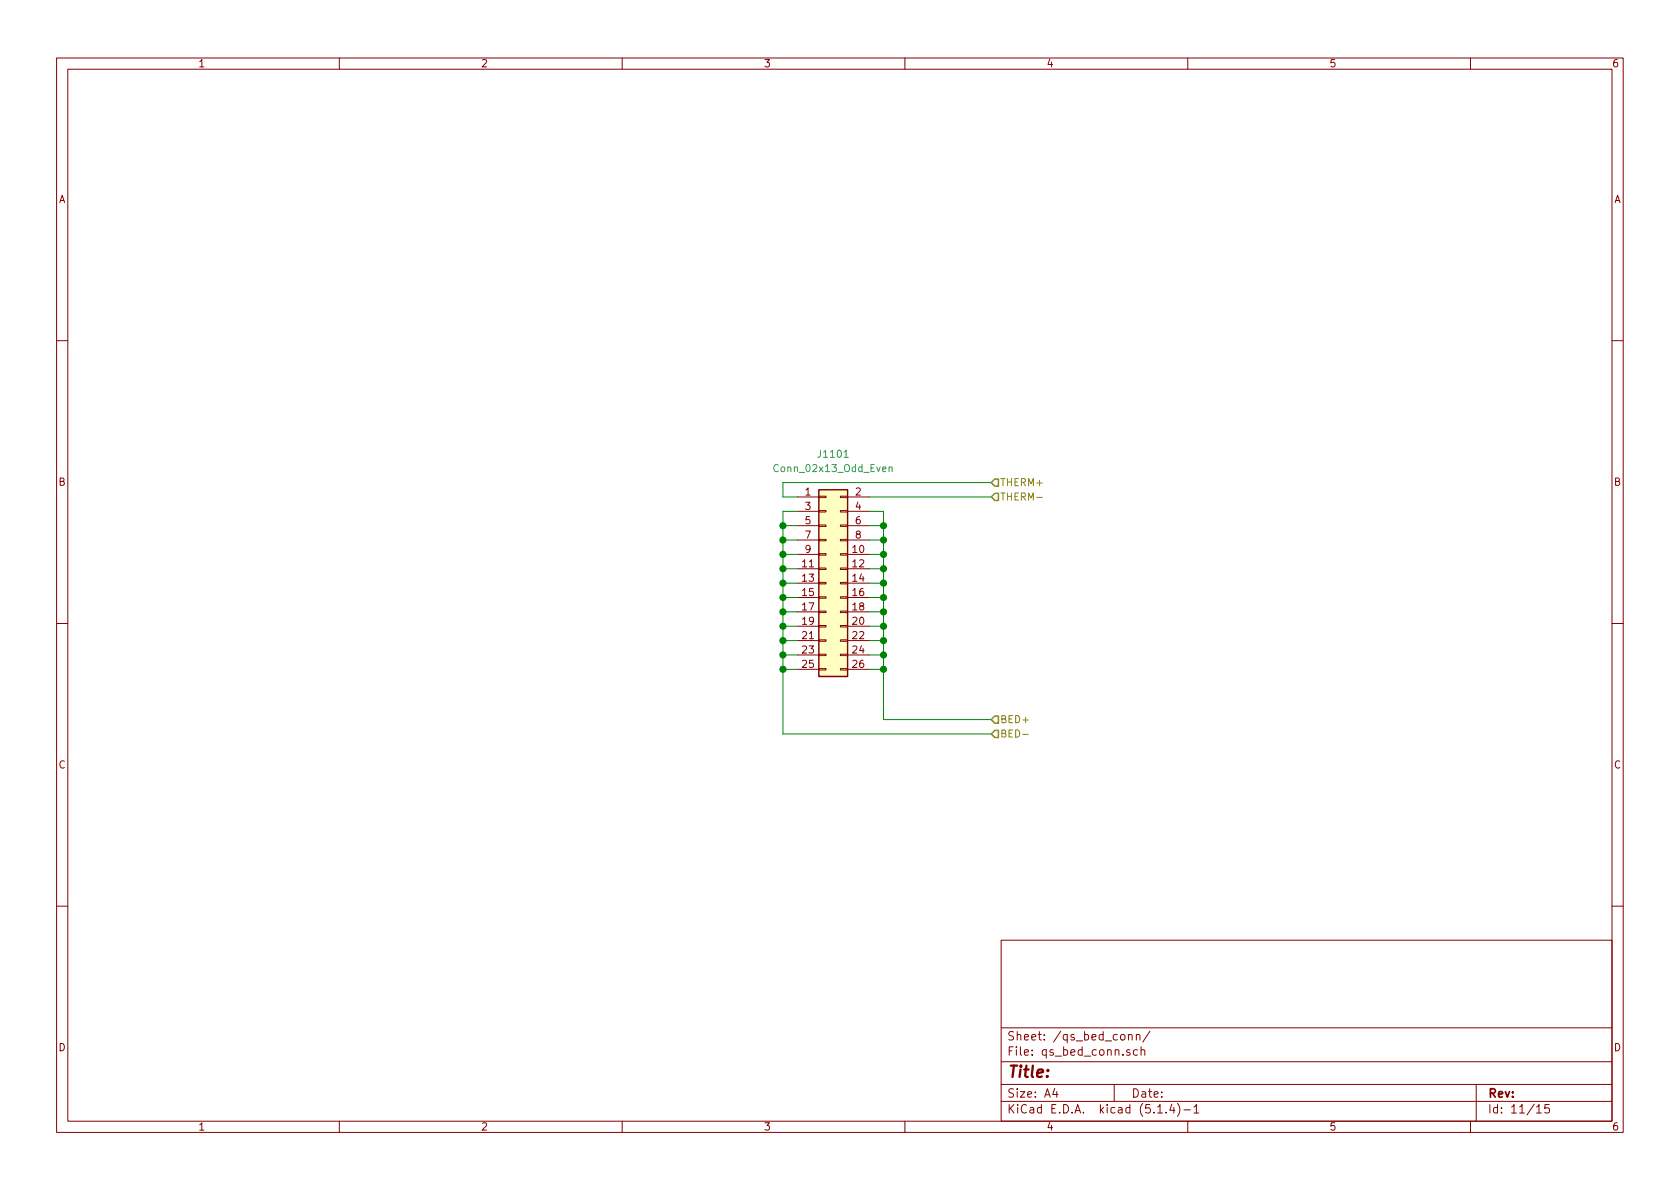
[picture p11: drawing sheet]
<svg xmlns="http://www.w3.org/2000/svg" width="297mm" height="210mm" viewBox="0 0 297 210" stroke-linecap="round" stroke-linejoin="round" font-family="sans-serif">
<g fill="none" stroke="#840000" stroke-width=".18">
<path d="M10 10.3h277v189.9h-277zM12 12.2h273v186.1h-273zM60 10.3v1.9M110 10.3v1.9M160 10.3v1.9M210 10.3v1.9M260 10.3v1.9M10 60.2h2M285 60.2h2M141 87.9h3.8M141 98h3.8M141 90.4h3.8"/>
<path d="M141 93h3.8M141 95.5h3.8M144.8 97.9h1.2v.3h-1.2zM144.8 95.4h1.2v.2h-1.2zM144.8 92.8h1.2v.3h-1.2zM144.8 90.3h1.2v.2h-1.2zM144.8 87.8h1.2v.2h-1.2zM148.6 97.9h1.3v.3h-1.3zM148.6 95.4h1.3v.2h-1.3zM148.6 92.8h1.3v.3h-1.3zM148.6 90.3h1.3v.2h-1.3zM148.6 87.8h1.3v.2h-1.3z"/>
<path d="M149.9 87.9h3.8M149.9 98h3.8M149.9 90.4h3.8M149.9 93h3.8M149.9 95.5h3.8M10 110.3h2M141 100.6h3.8M141 103.1h3.8M141 105.7h3.8M141 108.2h3.8M141 110.7h3.8M141 113.3h3.8"/>
<path d="M141 115.8h3.8M141 118.4h3.8M144.8 108.1h1.2v.2h-1.2zM144.8 110.6h1.2v.3h-1.2zM144.8 113.2h1.2v.2h-1.2zM144.8 115.7h1.2v.2h-1.2zM144.8 118.2h1.2v.3h-1.2zM144.8 105.5h1.2v.3h-1.2zM144.8 100.5h1.2v.2h-1.2zM144.8 103h1.2v.2h-1.2zM148.6 108.1h1.3v.2h-1.3zM148.6 110.6h1.3v.3h-1.3z"/>
<path d="M148.6 113.2h1.3v.2h-1.3zM148.6 115.7h1.3v.2h-1.3zM148.6 118.2h1.3v.3h-1.3zM148.6 105.5h1.3v.3h-1.3zM148.6 100.5h1.3v.2h-1.3zM148.6 103h1.3v.2h-1.3zM149.9 100.6h3.8M149.9 103.1h3.8M149.9 105.7h3.8M149.9 108.2h3.8M149.9 110.7h3.8M149.9 113.3h3.8"/>
<path d="M149.9 115.8h3.8M149.9 118.4h3.8M285 110.3h2M10 160.2h2M177 166.3h108v32h-108zM285 160.2h2M60 198.3v1.9M110 198.3v1.9M160 198.3v1.9M177 194.8h108M177 191.8h108M177 187.8h108"/>
<path d="M177 181.8h108M186.5 192.5l-.4 1h1M186.8 193v1M197 191.8v3M199.5 183.1l.3-.2 .3 .1 .1 .9M199.5 182.9v1M199.8 185.7a.37 .37 0 0 0-.6 .1l.1 .2 .5 .2v.1l-.2 .3-.4-.1M200.9 183.1l.1-.1a.37 .37 0 0 1 .5 .1v.8M200.9 182.9v1M201.1 185.7l-.4-.1-.3 .3 .1 .6 .2 .1 .4-.1M201.8 185.7a.37 .37 0 0 1 .6 .1v.8M201.8 185.1v1.5"/>
<path d="M203.3 182.3l-1.2 2M204.7 196.8h.8M206.2 196.7v.1M207.2 195.2l-.4 1.1h.9M207.5 195.8v1M208.2 195.1a1.71 1.71 0 0 1 0 2.3M209.3 196.3h1.2M210 198.3v1.9M211.1 195.8l.4-.5v1.5M211.1 196.8h.9M260 198.3v1.9M261 191.8v6.5"/>
<path d="M271.7 195.8l.4-.5v1.5M271.7 196.8h.8M273.9 195.3h-.7l-.1 .7 .2-.1 .5 .1 .2 .2-.1 .5-.2 .1-.6-.1"/>
</g>
<path d="M144.8 86.6h5.1v33h-5.1z" fill="#ffffc2" stroke="#ffffc2" stroke-width=".18"/>
<path d="M144.8 86.6h5.1v33h-5.1z" fill="none" stroke="#840000" stroke-width=".25"/>
<path d="M149.3 80.9h.7M157.2 82.7l.2-.1h.3v.8M157.2 82.6v.8" fill="none" stroke="#008484" stroke-width=".18"/>
<g fill="none" stroke="#008400" stroke-width=".18">
<path d="M138.4 98h2.6M138.4 95.5h2.6M138.4 93h2.6M141 90.4h-2.6v39.4h36.9M153.7 90.4h2.5v36.8h19.1M153.7 98h2.5M153.7 95.5h2.5M153.7 93h2.5M153.7 87.9h21.6M175.3 85.3h-36.9v2.6h2.6M138.4 103.1h2.6M138.4 100.6h2.6"/>
<path d="M138.4 118.4h2.6M138.4 115.8h2.6M138.4 105.7h2.6M138.4 108.2h2.6M138.4 110.7h2.6M138.4 113.3h2.6M153.7 103.1h2.5M153.7 100.6h2.5M153.7 118.4h2.5M153.7 115.8h2.5M153.7 105.7h2.5M153.7 108.2h2.5"/>
<path d="M153.7 110.7h2.5M153.7 113.3h2.5"/>
</g>
<path d="M183.3 88h1M180.8 129.9h1" fill="none" stroke="#848400" stroke-width=".18"/>
<path d="M175.9 87.2h.6v1.3h-.6l-.6-.6zM175.9 84.7h.6v1.3h-.6l-.6-.7zM175.3 129.8l.6-.6h.6v1.2h-.6zM175.9 126.6h.6v1.3h-.6l-.6-.7z" fill="none" stroke="#848400" stroke-width=".25"/>
<g fill="#008400" stroke="#008400" stroke-width=".25">
<circle cx="156.2" cy="115.8" r=".51"/>
<circle cx="156.2" cy="113.3" r=".51"/>
<circle cx="156.2" cy="110.7" r=".51"/>
<circle cx="156.2" cy="118.4" r=".51"/>
<circle cx="138.4" cy="118.4" r=".51"/>
<circle cx="156.2" cy="98" r=".51"/>
<circle cx="138.4" cy="115.8" r=".51"/>
<circle cx="138.4" cy="113.3" r=".51"/>
<circle cx="138.4" cy="93" r=".51"/>
<circle cx="156.2" cy="95.5" r=".51"/>
<circle cx="156.2" cy="108.2" r=".51"/>
<circle cx="138.4" cy="110.7" r=".51"/>
<circle cx="156.2" cy="93" r=".51"/>
<circle cx="138.4" cy="108.2" r=".51"/>
<circle cx="138.4" cy="95.5" r=".51"/>
<circle cx="138.4" cy="105.7" r=".51"/>
<circle cx="156.2" cy="100.6" r=".51"/>
<circle cx="156.2" cy="105.7" r=".51"/>
<circle cx="138.4" cy="103.1" r=".51"/>
<circle cx="138.4" cy="98" r=".51"/>
<circle cx="156.2" cy="103.1" r=".51"/>
<circle cx="138.4" cy="100.6" r=".51"/>
</g>
<text font-size="2.8" fill="#840000" x="178" y="190.5">Title:</text>
<g font-size="2.1" fill="#840000">
<text x="178" y="184">Sheet: /qs_bed_conn/</text>
<text x="178" y="186.7">File: qs_bed_conn.sch</text>
<text x="178" y="196.9">KiCad E.D.A. kicad (5.1.4)-1</text>
<text x="178" y="194.1">Size: A4</text>
<text x="200" y="194.1">Date:</text>
<text x="263" y="194.1">Rev:</text>
<text x="263" y="196.9">Id: 11/15</text>
</g>
<g font-size="1.8" fill="#840000">
<text x="35" y="11.9">1</text>
<text x="85" y="11.9">2</text>
<text x="135" y="11.9">3</text>
<text x="185" y="11.9">4</text>
<text x="235" y="11.9">5</text>
<text x="285" y="11.9">6</text>
<text x="10.4" y="35.9">A</text>
<text x="285.4" y="35.9">A</text>
<text x="10.4" y="85.9">B</text>
<text x="142.4" y="87.6">1</text>
<text x="151.3" y="87.6">2</text>
<text x="285.4" y="85.9">B</text>
<text x="142.4" y="90.2">3</text>
<text x="142.4" y="92.7">5</text>
<text x="142.4" y="95.2">7</text>
<text x="151.3" y="90.2">4</text>
<text x="151.3" y="92.7">6</text>
<text x="151.3" y="95.2">8</text>
<text x="141.9" y="100.3">11</text>
<text x="142.4" y="97.8">9</text>
<text x="150.8" y="97.8">10</text>
<text x="150.8" y="100.3">12</text>
<text x="141.9" y="102.9">13</text>
<text x="141.9" y="105.4">15</text>
<text x="141.9" y="107.9">17</text>
<text x="150.8" y="102.9">14</text>
<text x="150.8" y="105.4">16</text>
<text x="150.8" y="107.9">18</text>
<text x="141.9" y="110.5">19</text>
<text x="141.9" y="113">21</text>
<text x="150.8" y="110.5">20</text>
<text x="150.8" y="113">22</text>
<text x="141.9" y="115.6">23</text>
<text x="141.9" y="118.1">25</text>
<text x="150.8" y="115.6">24</text>
<text x="150.8" y="118.1">26</text>
<text x="10.4" y="135.9">C</text>
<text x="285.4" y="135.9">C</text>
<text x="10.4" y="185.9">D</text>
<text x="285.4" y="185.9">D</text>
<text x="35" y="199.9">1</text>
<text x="85" y="199.9">2</text>
<text x="135" y="199.9">3</text>
<text x="185" y="199.9">4</text>
<text x="235" y="199.9">5</text>
<text x="285" y="199.9">6</text>
</g>
<g font-size="1.8" fill="#008484">
<text x="137.3" y="83.5">Conn_02x13_Odd_Even</text>
<text x="144.9" y="80.9">J1101</text>
</g>
<g font-size="1.8" fill="#848400">
<text x="176.8" y="88.5">THERM-</text>
<text x="176.8" y="86">THERM+</text>
<text x="176.8" y="130.4">BED-</text>
<text x="176.8" y="127.9">BED+</text>
</g>
</svg>
